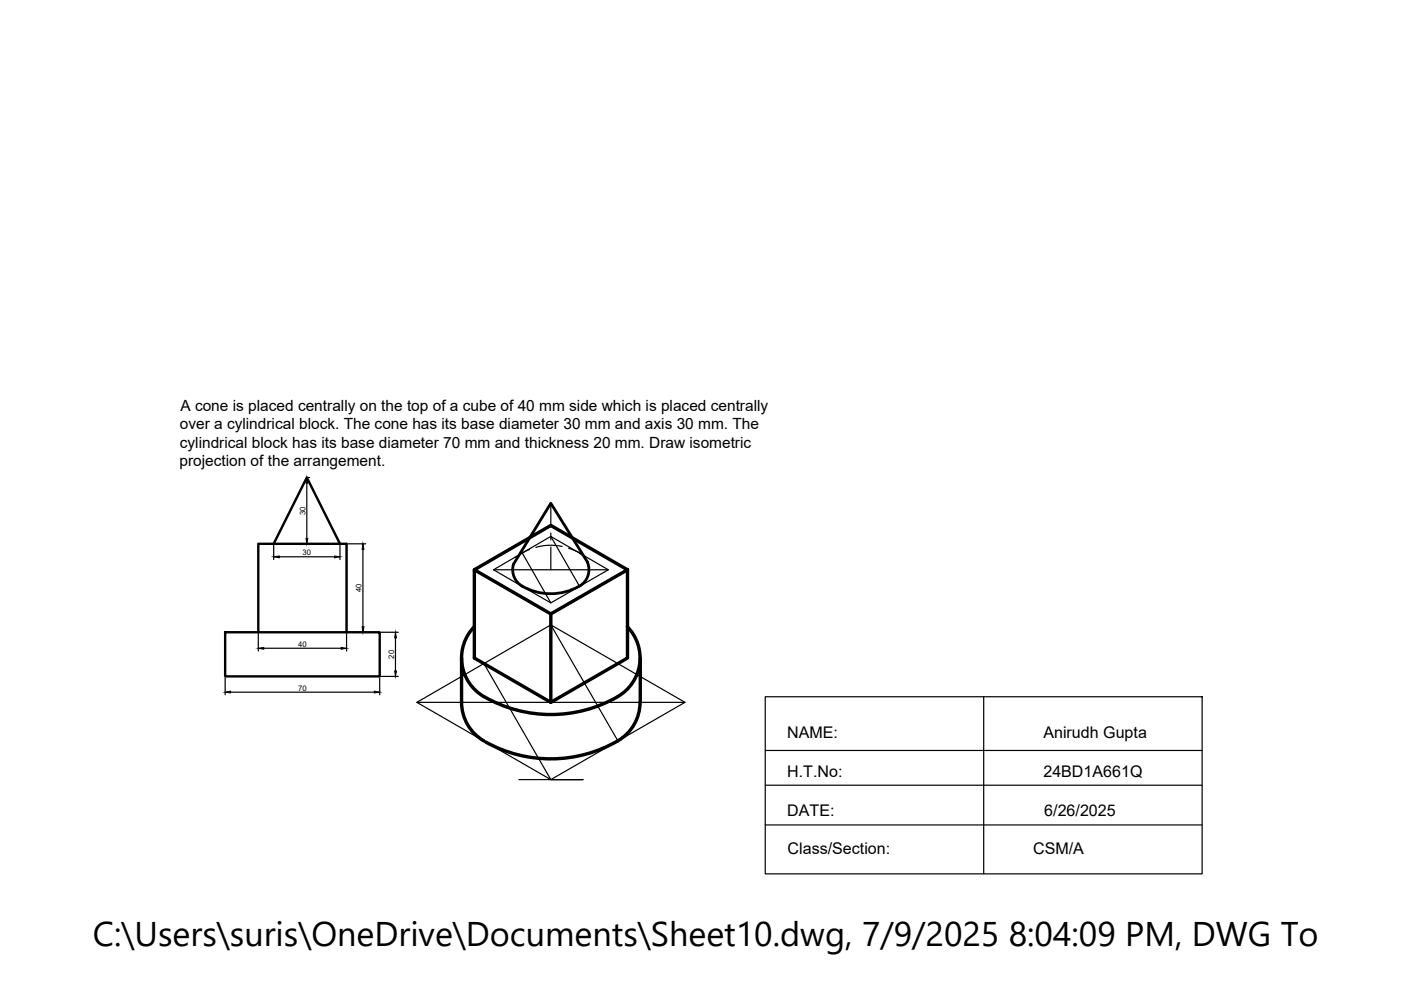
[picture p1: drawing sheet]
<svg xmlns="http://www.w3.org/2000/svg" width="297mm" height="210mm" viewBox="0 0 297 210" stroke-linecap="round" stroke-linejoin="round" font-family="sans-serif">
<!-- layer: 0 -->
<path d="M58 115.3l7.1-14.1 7 14.1M47.7 134.1h32.8v9.3h-32.8zM54.8 134.1v-18.8h18.7v18.8" fill="none" stroke="#000" stroke-width=".51"/>
<g fill="none" stroke="#000" stroke-width=".25">
<path d="M58 115.3h15.5v18.8M58 115.6v3M59.2 118.1h11.7M65.1 102.4v11.8M65.3 115.3h.3M65.3 101.2h.3M72.1 115.6v3M73.8 115.3h3.7M76.9 116.5v16.4M110.7 117.2l6.1-3.5 12.2 7.1-6.1 3.5M110.7 117.2l-6.1 3.6 12.2 7 6.1-3.5M110.7 117.2l6.1 10.6"/>
<path d="M112.3 116.5l-3 1.7M116.8 106.7v4.8M116.8 113v1.5M116.8 116v4.8M116.8 113.7l6.1 10.6M119.2 115.9a11.2 11.2 0 0 0-5.6 .2M120.6 116.2l1.9 .8 1.2 .7M122.8 117.3l.9 .6 .8 1.3M47.7 134.1h7.1M54.8 134.4v3.6M55.9 137.4h16.4M73.5 134.4v3.6"/>
<path d="M73.8 134.1h3.7M80.8 134.1h3.6M83.8 135.2v7.1M104.6 120.8h24.4M116.8 132.5l14.2 24.6M116.8 139.5v9.4M47.7 143.7v3.6M48.9 146.8h30.5M80.5 143.7v3.6M80.8 143.4h3.6M88.4 148.9h56.8M102.6 140.7l14.2 24.6-28.4-16.4 28.4-16.4 28.4 16.4-28.4 16.4h6.8h-13.6"/>
<path d="M162.2 147.7h92.7v37.6h-92.7zM162.2 159.1h92.7M208.6 147.7v37.6M162.2 166.5h92.7M162.2 174.9h92.7"/>
</g>
<path d="M58 118.1l1.2-.2v.4zM65.1 101.2l.2 1.2h-.4zM64.9 114.2h.4l-.2 1.1zM70.9 117.9l1.2 .2-1.2 .2zM76.9 115.3l.3 1.2h-.4zM54.8 137.4l1.1-.1v.4zM72.3 137.3l1.2 .1-1.2 .3zM76.8 132.9h.4l-.3 1.2zM83.8 134.1l.3 1.1h-.4zM47.7 146.8l1.2-.3v.4zM79.4 146.5l1.1 .3-1.1 .1zM83.7 142.3h.4l-.3 1.1z" fill="#000" stroke="#000" stroke-width=".21"/>
<path d="M97.9 139.5v9.4a9.5 9.5 0 0 0 4.7 8.2M100.6 132.9a9.6 9.6 0 0 0 3.6 15.6 27.8 27.8 0 0 0 28.3-1.9 9.5 9.5 0 0 0 .5-13.7M100.6 120.8v18.7l16.2 9.4 16.2-9.4v-18.7M100.6 120.8l16.2-9.4 16.2 9.4-16.2 9.4zM116.8 130.2v18.7M135.7 139.5v9.4M135.7 148.9a9.7 9.7 0 0 1-6.3 9 28.4 28.4 0 0 1-26.4-.6" fill="none" stroke="#000" stroke-width=".72"/>
<path d="M108.8 119.7l8-13 7.7 12.5a4 4 0 0 1-1.7 5.1M108.8 119.7a4 4 0 0 0 1.9 4.6M110.7 124.3a12.2 12.2 0 0 0 12.1 0" fill="none" stroke="#000" stroke-width=".59"/>
<text font-size="7.3" x="19.7" y="200.6">C:\Users\suris\OneDrive\Documents\Sheet10.dwg, 7/9/2025 8:04:09 PM, DWG To PDF.p</text>
<g font-size="3.4">
<text x="166.9" y="156.6">NAME:</text>
<text x="221.2" y="156.6">Anirudh Gupta</text>
<text x="166.9" y="164.7">H.T.No:</text>
<text x="221.2" y="164.7">24BD1A661Q</text>
<text x="166.9" y="172.9">DATE:</text>
<text x="221.4" y="172.9">6/26/2025</text>
<text x="167" y="181.1">Class/Section:</text>
<text x="219" y="181.1">CSM/A</text>
</g>
<g font-size="3.3">
<text x="38.3" y="87.1">A cone is placed centrally on the top of a cube of 40 mm side which is placed centrally</text>
<text x="38.1" y="91">over a cylindrical block. The cone has its base diameter 30 mm and axis 30 mm. The</text>
<text x="38.1" y="94.9">cylindrical block has its base diameter 70 mm and thickness 20 mm. Draw isometric</text>
<text x="38" y="98.9">projection of the arrangement.</text>
</g>
<g font-size="1.6">
<text x="64.8" y="109.2" transform="rotate(-90 64.8 109.2)">30</text>
<text x="64.2" y="117.8">30</text>
<text x="76.7" y="125.5" transform="rotate(-90 76.7 125.5)">40</text>
<text x="63.2" y="137.1">40</text>
<text x="83.6" y="139.6" transform="rotate(-90 83.6 139.6)">20</text>
<text x="63.2" y="146.4">70</text>
</g>
</svg>
